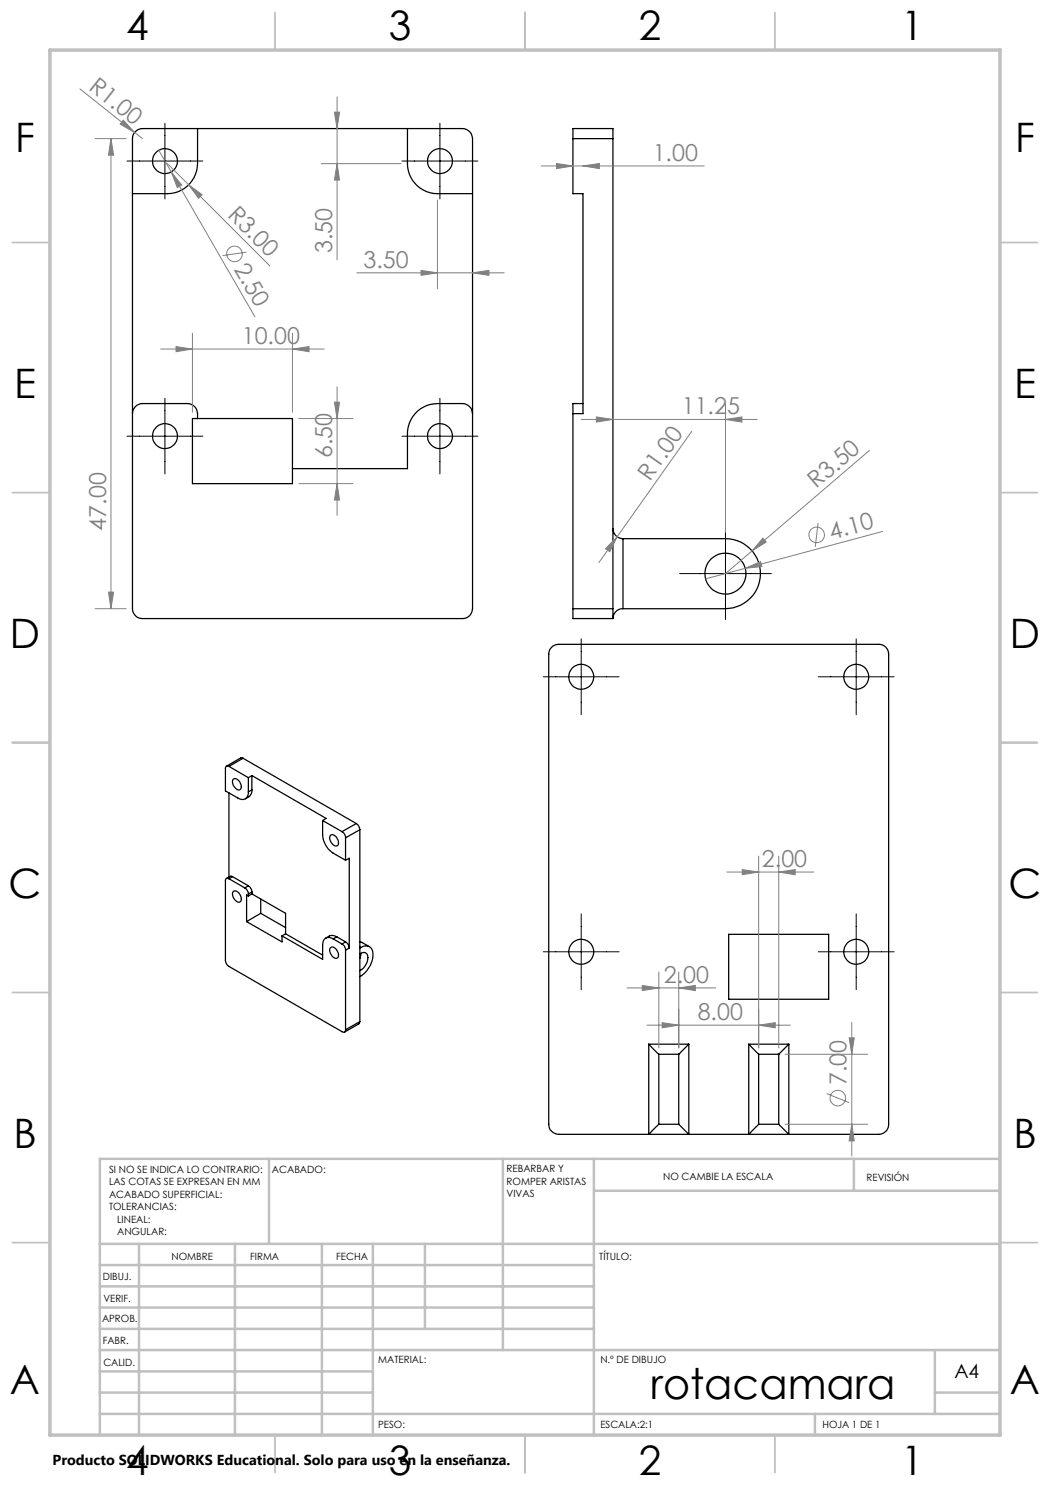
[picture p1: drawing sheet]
<svg xmlns="http://www.w3.org/2000/svg" width="210mm" height="297mm" viewBox="0 0 210 297" stroke-linecap="round" stroke-linejoin="round" font-family="sans-serif">
<g fill="none" stroke="#000" stroke-width=".25">
<path d="M27.1 26.3l.6-.4 .8-.2h64a2.05 2.05 0 0 1 2 2v94a1.99 1.99 0 0 1-2 2h-64a1.99 1.99 0 0 1-2-2v-94a1.78 1.78 0 0 1 .6-1.4zM39.5 25.7v7a6.1 6.1 0 0 1-6 6h-7M81.5 25.7v7a6.1 6.1 0 0 0 6 6h7M114.6 27.7v-2h8v2M114.6 27.7v11h2v44h-2M114.6 27.7h8M122.6 27.7v94M26.5 82.7a2.05 2.05 0 0 1 2-2h9a2.05 2.05 0 0 1 2 2v1M38.5 83.7h20v13h-20zM94.5 82.7a2.05 2.05 0 0 0-2-2h-5a6 6 0 0 0-6 6v7h-23M114.6 82.7v39M116.6 80.7h-2v2"/>
<path d="M122.6 105.7a2.02 2.02 0 0 0 2 2M124.6 107.7h20.5a7 7 0 0 1 7 7 7 7 0 0 1-7 7h-20.5M124.6 107.7v14M110.3 129.4a1.91 1.91 0 0 1 1.5-.5h64a1.93 1.93 0 0 1 1.9 1.9v94.1a1.99 1.99 0 0 1-1.9 2h-64a2.05 2.05 0 0 1-2.1-2v-94.1a1.92 1.92 0 0 1 .6-1.4zM114.6 121.7v2h8M114.6 121.7h8M122.6 121.7v2M124.6 121.7a1.97 1.97 0 0 0-2 2M45.8 153.3a.44 .44 0 0 0-.5-.1 .44 .44 0 0 0-.2 .5v4.5l2.5 1.4a1.28 1.28 0 0 0 1.4 .2 1.28 1.28 0 0 0 .7-1.4M45.8 158.6v16.8M45.8 153.3l3.9 2.2M46.7 155.8a1.2 1.2 0 0 1 1.5 1.1 .66 .66 0 0 1-.2 1 .66 .66 0 0 1-.9-.2 1.49 1.49 0 0 1-.4-1.9z"/>
<path d="M48.6 151.7l-.5-.1-2.8 1.6M48.6 151.7l-2.8 1.6M48.6 151.7l22.7 13M49.7 155.5v2.9M50.4 158l-.1 .5-.3 .6-.9 .7M50.4 155.1v2.9M50.4 155.1l14.8 8.6-.7 .4M50.4 155.1l-.7 .4M50.4 158l-.7 .4M45.8 175.8a.42 .42 0 0 0-.5-.1 .42 .42 0 0 0-.2 .4v15.9a1.6 1.6 0 0 0 .7 1.3l22.6 13a.41 .41 0 0 0 .5 .1 .41 .41 0 0 0 .2-.5M45.8 175.8l3.2 1.8M46.5 175.3l-.4-.1-.8 .5"/>
<path d="M46.5 175.3l3.2 1.9M46.5 175.3l-.7 .5M46.7 178.3a1.38 1.38 0 0 1 1.5 1.9 .81 .81 0 0 1-.8 .2 .81 .81 0 0 1-.6-.7 1.21 1.21 0 0 1-.1-1.4zM49 177.6a1.62 1.62 0 0 1 .7 1.2M49.7 177.2a1.6 1.6 0 0 1 .7 1.2M49.7 178.8v.4M49.7 179.2l-.4-.2v5.3M49.7 177.2l-.7 .4M50.4 178.4v.4M50.4 178.8l6.7 3.9v4.1M50.4 178.4l-.7 .4M50.4 178.8l-.7 .4"/>
<path d="M52.1 179.8v2.9M64.5 164.1v2.9a4.8 4.8 0 0 0 2.1 3.6l2.5 1.4M64.5 164.1l3.9 2.2M66 167.1a.99 .99 0 0 1 1.6 .9 .79 .79 0 0 1-.4 1.2 1.69 1.69 0 0 1-1.2-2.1zM68.4 166.3a1.38 1.38 0 0 1 .7 1.3M69.1 167.6v4.4M69.1 172l.7-.3v17.9M71.3 164.7a1.6 1.6 0 0 1 .7 1.2M71.3 164.7l-2.9 1.6M72 165.9l-2.9 1.7M72 165.9v38.4M49.3 184.3l7.1 4.1v-1.2"/>
<path d="M52.1 182.7l-2.8 1.6M52.1 182.7l5 2.8M56.4 187.2l8.1 4.7v-2.9a1.29 1.29 0 0 1 .6-1.4 1.29 1.29 0 0 1 1.5 .2M57.1 186.8l7.4 4.2M57.1 186.8l-.7 .4M66.1 189.5a1.1 1.1 0 0 1 1.5 .9 .7 .7 0 0 1 .1 .8 .7 .7 0 0 1-.7 .5 1.64 1.64 0 0 1-.9-2.2zM66.6 187.8l1.8 1M67.3 187.4l-.9-.3-1.2 .5M67.3 187.4l1.8 1M67.3 187.4l-.7 .4M68.4 188.8a1.38 1.38 0 0 1 .7 1.2M69.1 188.4a1.52 1.52 0 0 1 .7 1.2"/>
<path d="M69.1 190v15.9M69.1 188.4l-.7 .4M69.8 189.6l-.7 .4M72 190.8a.94 .94 0 0 1 1.2-.2 .94 .94 0 0 1 .4 1.2 3.2 3.2 0 0 1-1.6 2.3M72 188.4l1.9 .9M72 189.4l.1 .1M72.1 189.5a1.51 1.51 0 0 1 1.8-.2 1.51 1.51 0 0 1 .7 1.7 5.5 5.5 0 0 1-2.6 4.3M72.1 189.5l-.1 .1M72.2 190.7l-.2 1M145.7 186.9h20v12.9h-20zM72 204.3l-.2 .5-2.9 1.6M72 204.3l-2.9 1.6"/>
<path d="M129.8 208.8v18.1l2-2M129.8 208.8l2 2.1M129.8 208.8h8M131.8 210.9v14M131.8 210.9h3.9M135.7 210.9v14M137.8 208.8v18.1l-2.1-2M137.8 208.8l-2.1 2.1M149.8 208.8l1.9 2.1M149.8 208.8v18.1l1.9-2M149.8 208.8h8M151.7 210.9v14"/>
<path d="M151.7 210.9h4.1M155.8 210.9v14M157.8 208.8v18.1l-2-2M157.8 208.8l-2 2.1M131.8 224.9h3.9M151.7 224.9h4.1"/>
<circle cx="33" cy="32.2" r="2.5"/>
<circle cx="88" cy="32.2" r="2.5"/>
<circle cx="33" cy="87.2" r="2.5"/>
<circle cx="88" cy="87.2" r="2.5"/>
<circle cx="145.1" cy="114.7" r="4.1"/>
<circle cx="116.2" cy="135.4" r="2.5"/>
<circle cx="171.2" cy="135.4" r="2.5"/>
<circle cx="116.2" cy="190.4" r="2.5"/>
<circle cx="171.2" cy="190.4" r="2.5"/>
</g>
<g fill="none" stroke="#808080" stroke-width=".2">
<path d="M16 17.8l10.9 8.7M67.4 19.4v32.6M19 27.7h6.2M22.2 27.7l.5 3.3h-1zM22.2 27.7v94M24.7 24l2.2 2.5-2.9-1.7zM26.9 26.5l1.6 1.2M31.7 30.1l19.3 33.3M33.5 32.7l4.2 4.3M34.3 34.4l2 2.6-.8 .5zM37.7 37l2.7 1.9-.7 .7zM37.7 37l16.3 16.2"/>
<path d="M64.2 32.7h16M66.9 22.4h1l-.5 3.3zM67.4 32.7l.5 3.3h-1zM108.2 33.2h32.7M111.3 32.7l3.3 .5-3.3 .5zM116.6 33.2l3.3-.5v1zM49.3 50.4l-4.8 .7M71.4 54.6h29.5M84.2 54.1l3.3 .5-3.3 .5zM87.5 40v17.7M94.5 54.6l3.3-.5v1zM32.1 69.8h32.7"/>
<path d="M35.2 69.3l3.3 .5-3.3 .5zM38.5 66.6v15.8M58.5 69.8l3.3-.5v1zM58.5 66.6v15.8M67.4 77.4v25.7M59.8 96.7h10.8M59.8 83.7h10.8M66.9 80.4h1l-.5 3.3zM67.4 96.7l.5 3.3h-1zM116.2 83.9h35.2M119.3 83.4l3.3 .5-3.3 .5zM138.4 86.3l-15 21"/>
<path d="M145.1 83.9l3.3-.5v1zM145.1 80.7v25.8M173.9 90.1l-23.5 20.1M21.7 118.4h1l-.5 3.3zM123.4 107.3l-1.4 3-.9-.6zM123.4 107.3l-3.6 5.2M149 113.7l3.1-1.4 .3 1zM150.4 110.2l-5.3 4.5M152.6 107.6l.6 .8-2.8 1.8zM163.6 104.6l-.5 4.8M176.5 106.3l-35.4 9.5M19 121.7h6.2"/>
<path d="M145.4 174.4h17.3M148.4 173.9l3.3 .5-3.3 .5zM151.7 171.2v38.4M155.8 174.4l3.2-.5v1zM155.8 171.2v38.4M125.4 197.6h17.7M128.4 197.1l3.4 .5-3.4 .5zM131.8 194.4v15.2M135.7 197.6l3.4-.5v1zM135.7 194.4v15.2M129.4 205h28.7M132.4 204.5l3.3 .5-3.3 .6z"/>
<path d="M151.7 205l3.3-.5v1.1zM157 210.9h16.5M165.3 218.7l4.5 1.8M169.8 207.6h1.1l-.5 3.3zM170.4 204.5v26.7M157 224.9h16.5M170.4 224.9l.5 3.3h-1.1z"/>
<circle cx="46.9" cy="50.8" r="1.57"/>
<circle cx="163.3" cy="107" r="1.55"/>
<circle cx="167.6" cy="219.6" r="1.55"/>
</g>
<g fill="none" stroke="#000" stroke-width=".2">
<path d="M25.4 32.2h15.2M33 24.7v15.1M80.4 32.2h15.2M88 24.7v15.1M33 79.7v15.1M88 79.7v15.1M25.4 87.2h15.2M80.4 87.2h15.2M135.9 114.7h18.4M145.1 105.5v18.4M108.7 135.4h15.1M116.2 127.8v15.1"/>
<path d="M163.7 135.4h15.1M171.2 127.8v15.1M108.7 190.4h15.1M116.2 182.8v15.1M163.7 190.4h15.1M171.2 182.8v15.1"/>
</g>
<g fill="none" stroke="#c0c0c0" stroke-width=".35">
<path d="M55 2.5v7.5M105 2.5v7.5M155 2.5v7.5M2.5 48.5h7.5M200 48.5h7.5M2.5 98.5h7.5M200 98.5h7.5M2.5 148.5h7.5M200 148.5h7.5M2.5 198.5h7.5M200 198.5h7.5M2.5 248.5h7.5"/>
<path d="M200 248.5h7.5M55 287v7.5M105 287v7.5M155 287v7.5"/>
</g>
<g fill="none" stroke="#c0c0c0" stroke-width=".5">
<path d="M53.8 231.8v17M100.6 231.8v38.2M118.8 231.8v55.2M118.8 238.2h81.2M170.8 231.8v6.4M200 231.8h-180v55.2M20 248.8h180M20 257.3h98.8M20 253h98.8M27.8 248.8v38.2M47 248.8v38.2M64.4 248.8v38.2"/>
<path d="M74.6 248.8v38.2M85 248.8v17M20 265.8h98.8M20 261.5h98.8M20 278.5h54.6M20 274.3h54.6M20 270h180M187 278.5h13M187 270v12.8M20 282.8h180M163 282.8v4.2"/>
</g>
<path d="M10 10h190v277h-190z" fill="none" stroke="#c0c0c0" stroke-width=".7"/>
<g fill="#808080">
<path d="M24.7 24l2.2 2.5-2.9-1.7z"/>
<path d="M149 113.7l3.1-1.4 .3 1z"/>
<path d="M152.6 107.6l.6 .8-2.8 1.8z"/>
<path d="M123.4 107.3l-1.4 3-.9-.6z"/>
<path d="M34.3 34.4l2 2.6-.8 .5z"/>
<path d="M37.7 37l2.7 1.9-.7 .7z"/>
<path d="M58.5 69.8l3.3-.5v1zM35.2 69.3l3.3 .5-3.3 .5z"/>
<path d="M84.2 54.1l3.3 .5-3.3 .5zM94.5 54.6l3.3-.5v1zM119.3 83.4l3.3 .5-3.3 .5zM145.1 83.9l3.3-.5v1zM111.3 32.7l3.3 .5-3.3 .5zM116.6 33.2l3.3-.5v1zM132.4 204.5l3.3 .5-3.3 .6zM151.7 205l3.3-.5v1.1zM128.4 197.1l3.4 .5-3.4 .5zM135.7 197.6l3.4-.5v1zM148.4 173.9l3.3 .5-3.3 .5zM155.8 174.4l3.2-.5v1z"/>
<path d="M67.4 96.7l.5 3.3h-1zM66.9 80.4h1l-.5 3.3zM170.4 224.9l.5 3.3h-1.1zM169.8 207.6h1.1l-.5 3.3z"/>
<path d="M22.2 27.7l.5 3.3h-1zM21.7 118.4h1l-.5 3.3zM66.9 22.4h1l-.5 3.3zM67.4 32.7l.5 3.3h-1z"/>
</g>
<text font-size="8.5" x="130.1" y="279.7">rotacamara</text>
<g font-size="8.1">
<text x="25.2" y="8">4</text>
<text x="77.7" y="8">3</text>
<text x="127.7" y="8">2</text>
<text x="180.2" y="8">1</text>
<text x="3" y="30.4">F</text>
<text x="203" y="30.4">F</text>
<text x="2.8" y="79.6">E</text>
<text x="202.8" y="79.6">E</text>
<text x="2" y="129.6">D</text>
<text x="202" y="129.6">D</text>
<text x="1.7" y="179.6">C</text>
<text x="201.7" y="179.6">C</text>
<text x="2.7" y="229.6">B</text>
<text x="202.7" y="229.6">B</text>
<text x="2" y="278.9">A</text>
<text x="202" y="278.9">A</text>
<text x="25.2" y="295">4</text>
<text x="77.7" y="295">3</text>
<text x="127.7" y="295">2</text>
<text x="180.2" y="295">1</text>
</g>
<g font-size="4.7" fill="#808080">
<text x="17.6" y="17.9" transform="rotate(38 17.6 17.9)">R1.00</text>
<text x="130.5" y="32.2">1.00</text>
<text x="45.4" y="43.2" transform="rotate(45 45.4 43.2)">R3.00</text>
<text x="46.7" y="53.8" transform="rotate(60 46.7 53.8)">2.50</text>
<text x="66.4" y="50.7" transform="rotate(-90 66.4 50.7)">3.50</text>
<text x="72.7" y="53.5">3.50</text>
<text x="48.4" y="68.8">10.00</text>
<text x="136.3" y="82.9">11.25</text>
<text x="66.4" y="91.6" transform="rotate(-90 66.4 91.6)">6.50</text>
<text x="130" y="96.4" transform="rotate(-55 130 96.4)">R1.00</text>
<text x="163.3" y="97.9" transform="rotate(-41 163.3 97.9)">R3.50</text>
<text x="21.2" y="106.1" transform="rotate(-90 21.2 106.1)">47.00</text>
<text x="166.3" y="107.9" transform="rotate(-15 166.3 107.9)">4.10</text>
<text x="152.4" y="173.4">2.00</text>
<text x="132.8" y="196.6">2.00</text>
<text x="139.5" y="204">8.00</text>
<text x="169.3" y="217" transform="rotate(-90 169.3 217)">7.00</text>
</g>
<text font-size="3.9" x="190.9" y="275.5">A4</text>
<text font-size="2.9" x="10.5" y="292.9">Producto SOLIDWORKS Educational. Solo para uso en la enseñanza.</text>
<g font-size="2">
<text x="21.8" y="234.6">SI NO SE INDICA LO CONTRARIO:</text>
<text x="21.8" y="237.1">LAS COTAS SE EXPRESAN EN MM</text>
<text x="21.8" y="239.6">ACABADO SUPERFICIAL:</text>
<text x="54.4" y="234.6">ACABADO:</text>
<text x="101.3" y="234.5">REBARBAR Y</text>
<text x="101.3" y="237">ROMPER ARISTAS</text>
<text x="101.3" y="239.5">VIVAS</text>
<text x="132.6" y="236">NO CAMBIE LA ESCALA</text>
<text x="173.3" y="236.2">REVISIÓN</text>
<text x="21.8" y="242.1">TOLERANCIAS:</text>
<text x="23.4" y="244.6">LINEAL:</text>
<text x="23.4" y="247.1">ANGULAR:</text>
<text x="34.3" y="252">NOMBRE</text>
<text x="50" y="251.9">FIRMA</text>
<text x="67.2" y="251.9">FECHA</text>
<text x="119.9" y="251.9">TÍTULO:</text>
<text x="20.6" y="256.1">DIBUJ.</text>
<text x="20.7" y="260.3">VERIF.</text>
<text x="20.4" y="264.4">APROB.</text>
<text x="20.5" y="268.8">FABR.</text>
<text x="20.7" y="273.1">CALID.</text>
<text x="75.6" y="272.5">MATERIAL:</text>
<text x="120.1" y="272.5">N.º DE DIBUJO</text>
<text x="75.6" y="285.5">PESO:</text>
<text x="120.1" y="285.6">ESCALA:2:1</text>
<text x="164.5" y="285.6">HOJA 1 DE 1</text>
</g>
</svg>
